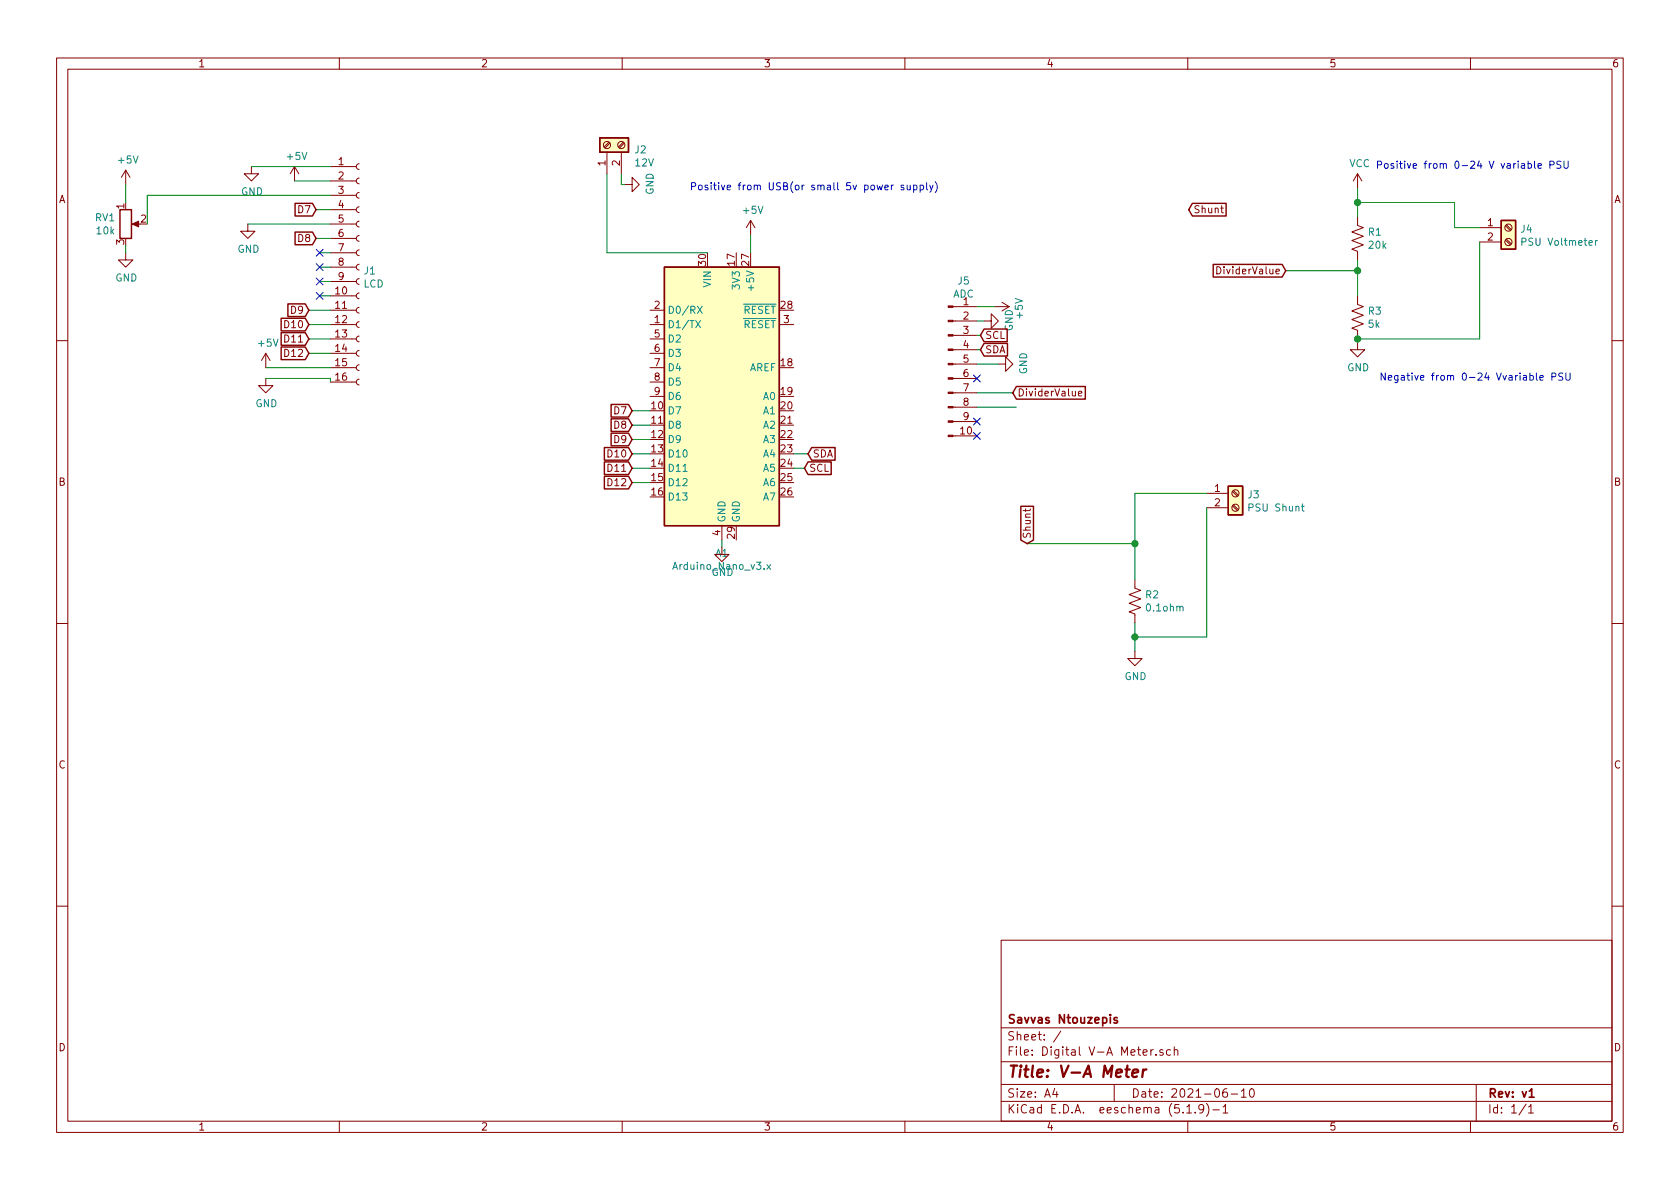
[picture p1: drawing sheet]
EESchema Schematic File Version 4
EELAYER 30 0
EELAYER END
$Descr A4 11693 8268
encoding utf-8
Sheet 1 1
Title "V-A Meter"
Date "2021-06-10"
Rev "v1"
Comp "Savvas Ntouzepis"
Comment1 ""
Comment2 ""
Comment3 ""
Comment4 ""
$EndDescr
$Comp
L Device:R_US R1
U 1 1
P 9450 1650
F 0 "R1" H 9518 1696 50  0000 L CNN
F 1 "20k" H 9518 1605 50  0000 L CNN
F 2 "Resistor_THT:R_Axial_DIN0204_L3.6mm_D1.6mm_P7.62mm_Horizontal" V 9490 1640 50  0001 C CNN
F 3 "~" H 9450 1650 50  0001 C CNN
	1    9450 1650
	1    0    0    -1  
$EndComp
Wire Wire Line
	9450 1800 9450 1875
$Comp
L power:VCC #PWR015
U 1 1
P 9450 1300
F 0 "#PWR015" H 9450 1150 50  0001 C CNN
F 1 "VCC" H 9465 1473 50  0000 C CNN
F 2 "" H 9450 1300 50  0001 C CNN
F 3 "" H 9450 1300 50  0001 C CNN
	1    9450 1300
	1    0    0    -1  
$EndComp
Wire Wire Line
	9450 1300 9450 1400
Text Notes 9575 1175 0    50   ~ 0
Positive from 0-24 V variable PSU 
Text Notes 9600 2650 0    50   ~ 0
Negative from 0-24 Vvariable PSU 
Wire Wire Line
	5025 3750 5025 3800
Text Notes 4800 1325 0    50   ~ 0
Positive from USB(or small 5v power supply)
Wire Wire Line
	5225 1625 5225 1750
Connection ~ 9450 1875
Text GLabel 8950 1875 0    50   Input ~ 0
DividerValue
Wire Wire Line
	8950 1875 9450 1875
$Comp
L power:GND #PWR013
U 1 1
P 6850 2225
F 0 "#PWR013" H 6850 1975 50  0001 C CNN
F 1 "GND" H 6855 2052 50  0000 C CNN
F 2 "" H 6850 2225 50  0001 C CNN
F 3 "" H 6850 2225 50  0001 C CNN
	1    6850 2225
	0    -1   -1   0   
$EndComp
$Comp
L Device:R_US R3
U 1 1
P 9450 2200
F 0 "R3" H 9518 2246 50  0000 L CNN
F 1 "5k" H 9518 2155 50  0000 L CNN
F 2 "Resistor_THT:R_Axial_DIN0204_L3.6mm_D1.6mm_P7.62mm_Horizontal" V 9490 2190 50  0001 C CNN
F 3 "~" H 9450 2200 50  0001 C CNN
	1    9450 2200
	1    0    0    -1  
$EndComp
Wire Wire Line
	9450 1875 9450 2050
$Comp
L power:GND #PWR016
U 1 1
P 9450 2375
F 0 "#PWR016" H 9450 2125 50  0001 C CNN
F 1 "GND" H 9455 2202 50  0000 C CNN
F 2 "" H 9450 2375 50  0001 C CNN
F 3 "" H 9450 2375 50  0001 C CNN
	1    9450 2375
	1    0    0    -1  
$EndComp
Wire Wire Line
	9450 2350 9450 2375
$Comp
L MCU_Module:Arduino_Nano_v3.x A1
U 1 1
P 5025 2750
F 0 "A1" H 5025 1661 50  0000 C CNN
F 1 "Arduino_Nano_v3.x" H 5025 1570 50  0000 C CNN
F 2 "Module:Arduino_Nano" H 5025 2750 50  0001 C CIN
F 3 "http://www.mouser.com/pdfdocs/Gravitech_Arduino_Nano3_0.pdf" H 5025 2750 50  0001 C CNN
	1    5025 2750
	1    0    0    -1  
$EndComp
$Comp
L power:GND #PWR04
U 1 1
P 1750 1150
F 0 "#PWR04" H 1750 900 50  0001 C CNN
F 1 "GND" H 1755 977 50  0000 C CNN
F 2 "" H 1750 1150 50  0001 C CNN
F 3 "" H 1750 1150 50  0001 C CNN
	1    1750 1150
	1    0    0    -1  
$EndComp
Wire Wire Line
	2300 1150 1750 1150
$Comp
L power:+5V #PWR07
U 1 1
P 2050 1250
F 0 "#PWR07" H 2050 1100 50  0001 C CNN
F 1 "+5V" H 2065 1423 50  0000 C CNN
F 2 "" H 2050 1250 50  0001 C CNN
F 3 "" H 2050 1250 50  0001 C CNN
	1    2050 1250
	1    0    0    -1  
$EndComp
Wire Wire Line
	2050 1250 2300 1250
$Comp
L Device:R_POT RV1
U 1 1
P 875 1550
F 0 "RV1" H 805 1596 50  0000 R CNN
F 1 "10k" H 805 1505 50  0000 R CNN
F 2 "Potentiometer_THT:Potentiometer_Runtron_RM-065_Vertical" H 875 1550 50  0001 C CNN
F 3 "~" H 875 1550 50  0001 C CNN
	1    875  1550
	1    0    0    -1  
$EndComp
$Comp
L power:GND #PWR02
U 1 1
P 875 1750
F 0 "#PWR02" H 875 1500 50  0001 C CNN
F 1 "GND" H 880 1577 50  0000 C CNN
F 2 "" H 875 1750 50  0001 C CNN
F 3 "" H 875 1750 50  0001 C CNN
	1    875  1750
	1    0    0    -1  
$EndComp
Wire Wire Line
	875  1750 875  1700
$Comp
L power:+5V #PWR01
U 1 1
P 875 1275
F 0 "#PWR01" H 875 1125 50  0001 C CNN
F 1 "+5V" H 890 1448 50  0000 C CNN
F 2 "" H 875 1275 50  0001 C CNN
F 3 "" H 875 1275 50  0001 C CNN
	1    875  1275
	1    0    0    -1  
$EndComp
Wire Wire Line
	875  1400 875  1275
Text GLabel 2200 1450 0    50   Input ~ 0
D7
Wire Wire Line
	2200 1450 2300 1450
$Comp
L power:GND #PWR03
U 1 1
P 1725 1550
F 0 "#PWR03" H 1725 1300 50  0001 C CNN
F 1 "GND" H 1730 1377 50  0000 C CNN
F 2 "" H 1725 1550 50  0001 C CNN
F 3 "" H 1725 1550 50  0001 C CNN
	1    1725 1550
	1    0    0    -1  
$EndComp
Text GLabel 2200 1650 0    50   Input ~ 0
D8
Wire Wire Line
	2200 1650 2300 1650
Wire Wire Line
	1025 1550 1025 1350
Wire Wire Line
	1025 1350 2300 1350
Wire Wire Line
	1725 1550 2300 1550
Wire Wire Line
	2300 2150 2150 2150
Text GLabel 2150 2150 0    50   Input ~ 0
D9
Text GLabel 2150 2250 0    50   Input ~ 0
D10
Wire Wire Line
	2150 2250 2300 2250
Text GLabel 2150 2350 0    50   Input ~ 0
D11
Wire Wire Line
	2150 2350 2300 2350
Text GLabel 2150 2450 0    50   Input ~ 0
D12
Wire Wire Line
	2150 2450 2300 2450
$Comp
L power:+5V #PWR05
U 1 1
P 1850 2550
F 0 "#PWR05" H 1850 2400 50  0001 C CNN
F 1 "+5V" H 1865 2723 50  0000 C CNN
F 2 "" H 1850 2550 50  0001 C CNN
F 3 "" H 1850 2550 50  0001 C CNN
	1    1850 2550
	1    0    0    -1  
$EndComp
Wire Wire Line
	1850 2550 2300 2550
$Comp
L power:GND #PWR06
U 1 1
P 1850 2625
F 0 "#PWR06" H 1850 2375 50  0001 C CNN
F 1 "GND" H 1855 2452 50  0000 C CNN
F 2 "" H 1850 2625 50  0001 C CNN
F 3 "" H 1850 2625 50  0001 C CNN
	1    1850 2625
	1    0    0    -1  
$EndComp
Wire Wire Line
	1850 2625 2300 2625
Wire Wire Line
	2300 2625 2300 2650
NoConn ~ 2225 1750
NoConn ~ 2225 1850
NoConn ~ 2225 1950
NoConn ~ 2225 2050
Wire Wire Line
	2225 1950 2300 1950
Wire Wire Line
	2300 1850 2225 1850
Wire Wire Line
	2300 1750 2225 1750
Wire Wire Line
	2300 2050 2225 2050
$Comp
L Connector:Conn_01x16_Female J1
U 1 1
P 2500 1850
F 0 "J1" H 2528 1826 50  0000 L CNN
F 1 "LCD" H 2528 1735 50  0000 L CNN
F 2 "Connector_PinHeader_2.54mm:PinHeader_1x16_P2.54mm_Vertical" H 2500 1850 50  0001 C CNN
F 3 "~" H 2500 1850 50  0001 C CNN
	1    2500 1850
	1    0    0    -1  
$EndComp
Text GLabel 4400 2850 0    50   Input ~ 0
D7
Text GLabel 4400 2950 0    50   Input ~ 0
D8
Text GLabel 4400 3050 0    50   Input ~ 0
D9
Text GLabel 4400 3150 0    50   Input ~ 0
D10
Text GLabel 4400 3250 0    50   Input ~ 0
D11
Text GLabel 4400 3350 0    50   Input ~ 0
D12
Wire Wire Line
	4400 3050 4525 3050
Wire Wire Line
	4400 2850 4525 2850
Wire Wire Line
	4400 2950 4525 2950
Wire Wire Line
	4400 3150 4525 3150
Wire Wire Line
	4525 3250 4400 3250
Wire Wire Line
	4400 3350 4525 3350
$Comp
L power:GND #PWR011
U 1 1
P 6950 2525
F 0 "#PWR011" H 6950 2275 50  0001 C CNN
F 1 "GND" H 6955 2352 50  0000 C CNN
F 2 "" H 6950 2525 50  0001 C CNN
F 3 "" H 6950 2525 50  0001 C CNN
	1    6950 2525
	0    -1   -1   0   
$EndComp
Wire Wire Line
	6950 2525 6800 2525
$Comp
L power:+5V #PWR010
U 1 1
P 5225 1625
F 0 "#PWR010" H 5225 1475 50  0001 C CNN
F 1 "+5V" H 5240 1798 50  0000 C CNN
F 2 "" H 5225 1625 50  0001 C CNN
F 3 "" H 5225 1625 50  0001 C CNN
	1    5225 1625
	1    0    0    -1  
$EndComp
$Comp
L power:+5V #PWR012
U 1 1
P 6925 2125
F 0 "#PWR012" H 6925 1975 50  0001 C CNN
F 1 "+5V" H 6940 2298 50  0000 C CNN
F 2 "" H 6925 2125 50  0001 C CNN
F 3 "" H 6925 2125 50  0001 C CNN
	1    6925 2125
	0    1    1    0   
$EndComp
$Comp
L Device:R_US R2
U 1 1
P 7900 4175
F 0 "R2" H 7968 4221 50  0000 L CNN
F 1 "0.1ohm" H 7968 4130 50  0000 L CNN
F 2 "Resistor_THT:R_Axial_DIN0922_L20.0mm_D9.0mm_P25.40mm_Horizontal" V 7940 4165 50  0001 C CNN
F 3 "~" H 7900 4175 50  0001 C CNN
	1    7900 4175
	1    0    0    -1  
$EndComp
$Comp
L power:GND #PWR014
U 1 1
P 7900 4525
F 0 "#PWR014" H 7900 4275 50  0001 C CNN
F 1 "GND" H 7905 4352 50  0000 C CNN
F 2 "" H 7900 4525 50  0001 C CNN
F 3 "" H 7900 4525 50  0001 C CNN
	1    7900 4525
	1    0    0    -1  
$EndComp
Wire Wire Line
	7900 4525 7900 4425
$Comp
L Connector:Screw_Terminal_01x02 J3
U 1 1
P 8600 3425
F 0 "J3" H 8680 3417 50  0000 L CNN
F 1 "PSU Shunt" H 8680 3326 50  0000 L CNN
F 2 "Connector_Molex:Molex_KK-254_AE-6410-02A_1x02_P2.54mm_Vertical" H 8600 3425 50  0001 C CNN
F 3 "~" H 8600 3425 50  0001 C CNN
	1    8600 3425
	1    0    0    -1  
$EndComp
Wire Wire Line
	8400 3425 7900 3425
Wire Wire Line
	8400 3525 8400 4425
Wire Wire Line
	8400 4425 7900 4425
Connection ~ 7900 4425
Wire Wire Line
	7900 4425 7900 4325
$Comp
L Connector:Screw_Terminal_01x02 J4
U 1 1
P 10500 1575
F 0 "J4" H 10580 1567 50  0000 L CNN
F 1 "PSU Voltmeter" H 10580 1476 50  0000 L CNN
F 2 "Connector_Molex:Molex_KK-254_AE-6410-02A_1x02_P2.54mm_Vertical" H 10500 1575 50  0001 C CNN
F 3 "~" H 10500 1575 50  0001 C CNN
	1    10500 1575
	1    0    0    -1  
$EndComp
Wire Wire Line
	10300 1575 10125 1575
Wire Wire Line
	10125 1575 10125 1400
Wire Wire Line
	10125 1400 9450 1400
Connection ~ 9450 1400
Wire Wire Line
	9450 1400 9450 1500
Wire Wire Line
	10300 1675 10300 2350
Wire Wire Line
	10300 2350 9450 2350
Connection ~ 9450 2350
$Comp
L Connector:Screw_Terminal_01x02 J2
U 1 1
P 4225 1000
F 0 "J2" V 4189 812 50  0000 R CNN
F 1 "12V" V 4098 812 50  0000 R CNN
F 2 "Connector_Molex:Molex_KK-254_AE-6410-02A_1x02_P2.54mm_Vertical" H 4225 1000 50  0001 C CNN
F 3 "~" H 4225 1000 50  0001 C CNN
	1    4225 1000
	0    -1   -1   0   
$EndComp
$Comp
L power:GND #PWR08
U 1 1
P 4350 1275
F 0 "#PWR08" H 4350 1025 50  0001 C CNN
F 1 "GND" H 4355 1102 50  0000 C CNN
F 2 "" H 4350 1275 50  0001 C CNN
F 3 "" H 4350 1275 50  0001 C CNN
	1    4350 1275
	0    -1   -1   0   
$EndComp
Wire Wire Line
	4350 1275 4325 1275
Wire Wire Line
	4325 1275 4325 1200
Wire Wire Line
	4225 1200 4225 1750
Wire Wire Line
	4225 1750 4925 1750
$Comp
L power:GND #PWR09
U 1 1
P 5025 3800
F 0 "#PWR09" H 5025 3550 50  0001 C CNN
F 1 "GND" H 5030 3627 50  0000 C CNN
F 2 "" H 5025 3800 50  0001 C CNN
F 3 "" H 5025 3800 50  0001 C CNN
	1    5025 3800
	1    0    0    -1  
$EndComp
$Comp
L Connector:Conn_01x10_Male J5
U 1 1
P 6600 2525
F 0 "J5" H 6708 3106 50  0000 C CNN
F 1 "ADC" H 6708 3015 50  0000 C CNN
F 2 "Connector_PinHeader_2.54mm:PinHeader_1x10_P2.54mm_Vertical" H 6600 2525 50  0001 C CNN
F 3 "~" H 6600 2525 50  0001 C CNN
	1    6600 2525
	1    0    0    -1  
$EndComp
Wire Wire Line
	6800 2125 6925 2125
Wire Wire Line
	6800 2225 6850 2225
Text GLabel 5600 3250 2    50   Input ~ 0
SCL
Wire Wire Line
	5525 3250 5600 3250
Wire Wire Line
	5525 3150 5625 3150
Text GLabel 5625 3150 2    50   Input ~ 0
SDA
Text GLabel 6825 2325 2    50   Input ~ 0
SCL
Wire Wire Line
	6800 2325 6825 2325
Text GLabel 6825 2425 2    50   Input ~ 0
SDA
Wire Wire Line
	6800 2425 6825 2425
Text GLabel 7050 2725 2    50   Input ~ 0
DividerValue
Wire Wire Line
	7050 2725 6800 2725
Text GLabel 7150 3775 1    50   Input ~ 0
Shunt
Wire Wire Line
	7900 3425 7900 3775
Wire Wire Line
	7150 3775 7900 3775
Connection ~ 7900 3775
Wire Wire Line
	7900 3775 7900 4025
Text GLabel 8275 1450 2    50   Input ~ 0
Shunt
Wire Wire Line
	6800 2825 7075 2825
NoConn ~ 6800 3025
NoConn ~ 6800 2925
NoConn ~ 6800 2625
$EndSCHEMATC
